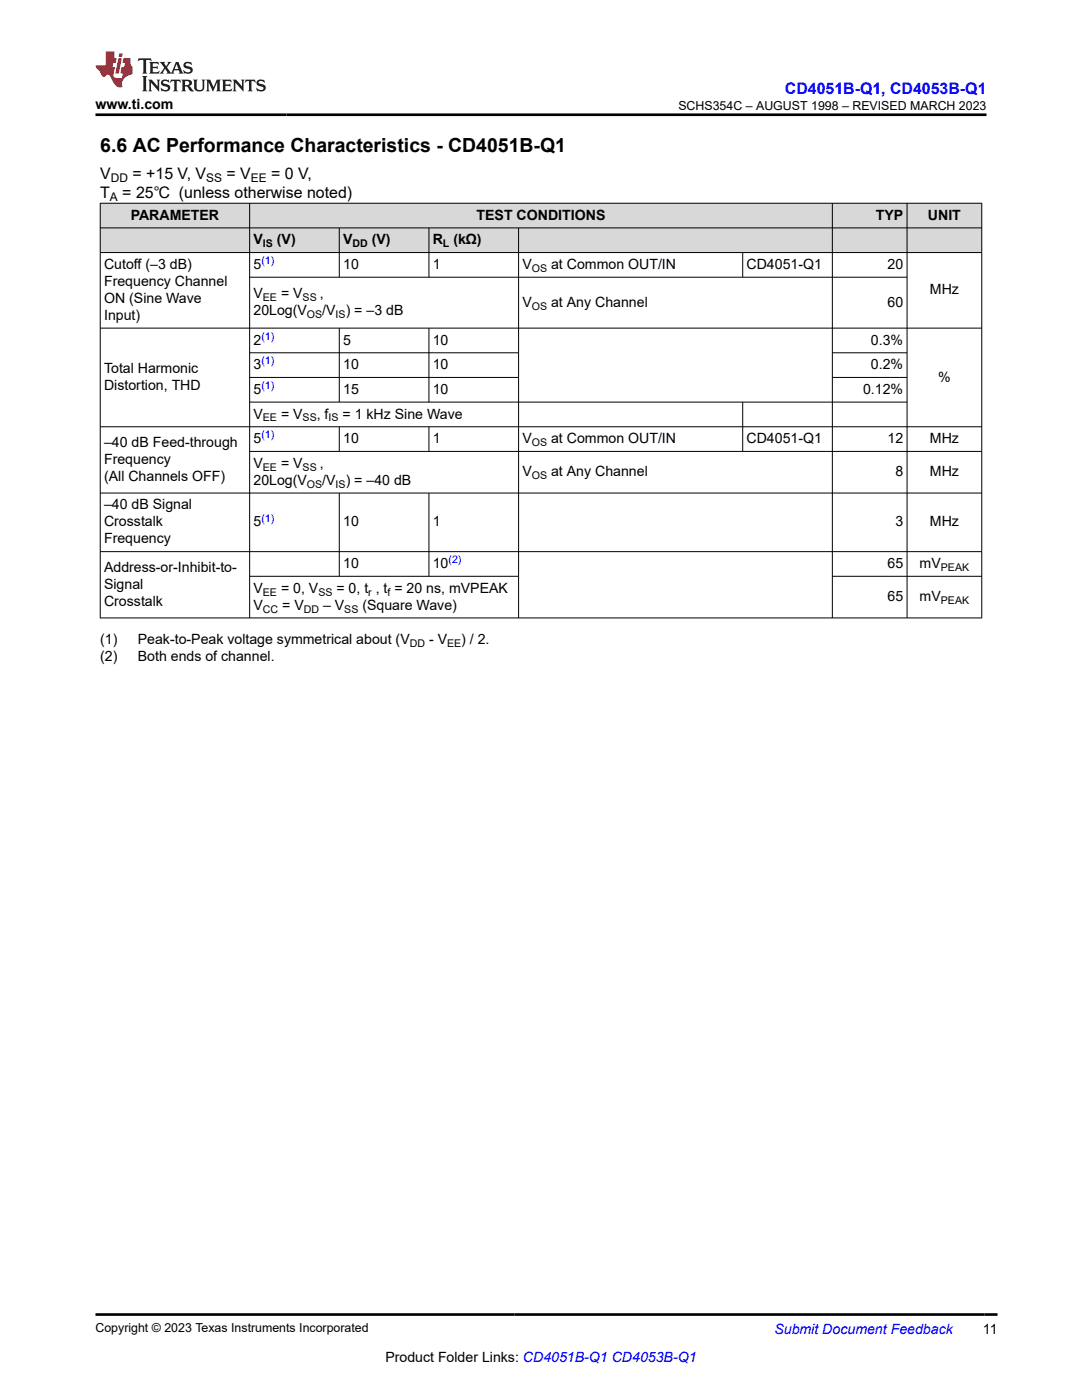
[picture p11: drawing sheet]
<svg xmlns="http://www.w3.org/2000/svg" width="216mm" height="279mm" viewBox="0 0 216 279" stroke-linecap="round" stroke-linejoin="round" font-family="sans-serif">
<g fill="#d8d8d8">
<path d="M20 40.6h175.9v4.9h-175.9z" fill-rule="evenodd"/>
<path d="M20 45.5h175.9v4.9h-175.9z" fill-rule="evenodd"/>
<path d="M20.1 40.6h29.7v4.8h-29.7z" fill-rule="evenodd"/>
<path d="M49.9 40.6h116.1v4.8h-116.1z" fill-rule="evenodd"/>
<path d="M166.1 40.6h14.8v4.8h-14.8z" fill-rule="evenodd"/>
<path d="M181.1 40.6h14.7v4.8h-14.7z" fill-rule="evenodd"/>
<path d="M20.1 45.5h29.7v4.8h-29.7z" fill-rule="evenodd"/>
<path d="M49.9 45.5h17.7v4.8h-17.7z" fill-rule="evenodd"/>
<path d="M67.8 45.5h17.7v4.8h-17.7z" fill-rule="evenodd"/>
<path d="M85.7 45.5h17.7v4.8h-17.7z" fill-rule="evenodd"/>
<path d="M103.5 45.5h62.5v4.8h-62.5z" fill-rule="evenodd"/>
<path d="M166.1 45.5h14.8v4.8h-14.8z" fill-rule="evenodd"/>
<path d="M181.1 45.5h14.7v4.8h-14.7z" fill-rule="evenodd"/>
</g>
<g fill="none" stroke="#000" stroke-width=".2">
<path d="M19.9 40.6h176.1M19.9 45.5h176.1M19.9 50.4h176.1M20 40.5v82.9M49.8 40.5v82.9M49.8 55.3h131.3M67.7 45.5v9.9M85.6 45.5v9.9M103.5 45.5v77.9M148.2 50.4v5M166.1 40.5v82.9M181 40.5v82.9"/>
<path d="M195.9 40.5v82.9M19.9 65.5h176.1M49.8 70.4h53.7M49.8 75.3h53.7M67.7 65.5v14.8M85.6 65.5v14.8M166.1 70.4h15M166.1 75.3h15M19.9 85.2h176.1M19.9 98.4h176.1M49.8 80.2h131.3M49.8 90.1h146.2"/>
<path d="M67.7 85.2v5M67.7 98.4v16.7M85.6 85.2v5M85.6 98.4v16.7M148.2 80.2v10M19.9 110.1h176.1M49.8 115h53.7M166.1 115h29.9M196 123.3h-176.1"/>
</g>
<path d="M27.7 11.6l-.2 .6 .5-.2h.6v.1v2.2l-.2 .4h1l-.2-.4v-2.2v-.1h.5l.5 .2-.1-.6zM29.8 12.4l.2 .3v1.6l-.2 .4h1.9l.1-.6a1.08 1.08 0 0 1-1.3 .2v-.7h.6l.4 .2v-.7l-.4 .2h-.6v-.5l.2-.2a1 1 0 0 1 1 .3l-.1-.5zM31.8 12.4l1 1.1-1 1.2h.9l-.2-.2 .4-.8 .5 .8-.2 .2h1.6l-.2-.2 .1-.5h1l.1 .5-.1 .2h.9l-.2-.4-.8-1.9h-.5l-1 2.1-.8-1.1 .9-1h-.8l.2 .2-.5 .6-.3-.6 .1-.2zM35.2 12.8l.4 1h-.8zM36.8 12.5a.65 .65 0 0 0-.2 .7 .65 .65 0 0 0 .6 .5l.7 .1 .1 .3a.79 .79 0 0 1-.7 .4 .79 .79 0 0 1-.7-.5l.1 .7 .2-.1a.93 .93 0 0 0 1.1 0 .93 .93 0 0 0 .4-.9 1.46 1.46 0 0 0-1.2-.6l-.1-.3a1.09 1.09 0 0 1 1.2 .2l-.2-.6-.1 .1-.6-.2zM28.4 15.2l.2 .4v2.2l-.2 .4h1l-.2-.4v-2.2l.2-.4zM29.6 15.9l.2 .4v1.5l-.2 .4h.8l-.3-.4v-1.3l1.7 1.8v-2l.2-.4h-.8l.2 .2 .1 1.1-1.2-1.3zM32.3 16a.65 .65 0 0 0-.2 .8 .65 .65 0 0 0 .7 .4l.6 .2 .1 .2a.79 .79 0 0 1-.7 .4 .79 .79 0 0 1-.7-.5l.1 .7 .2-.1a.93 .93 0 0 0 1.1 .1 .93 .93 0 0 0 .4-1 1.46 1.46 0 0 0-1.2-.5l-.1-.4a1.09 1.09 0 0 1 1.2 .2l-.2-.6-.1 .1-.6-.1zM34.1 15.9l-.1 .6a.63 .63 0 0 1 .7-.3l.1 1.6-.3 .4h1l-.2-.4v-1.6a.66 .66 0 0 1 .8 .3l-.1-.6zM36.2 15.9l.2 .4v1.5l-.2 .4h.9l-.2-.2v-.7h.5l.1 .2a.79 .79 0 0 0 1.2 .6l-1-.9a.61 .61 0 0 0 .6-.6 .61 .61 0 0 0-.5-.7zM36.9 16.2h.2a.47 .47 0 0 1 .5 .1 .47 .47 0 0 1 .1 .5l-.2 .1-.6 .1zM38.5 15.9l.2 .2a2.27 2.27 0 0 0 .4 2 1.04 1.04 0 0 0 1.7-.7v-1.3l.2-.2h-.8l.2 .4v1.1a.6 .6 0 0 1-.6 .6 .6 .6 0 0 1-.6-.6v-1.1l.3-.4zM41.1 15.9l.2 .4v1.5l-.2 .4h.7l-.2-.4v-1.4l.9 1.9 .8-1.9v1.4l-.2 .4h1l-.3-.4v-1.5l.3-.4h-.8l-.7 1.5-.7-1.5zM44.3 15.9l.2 .4v1.5l-.2 .4h1.9l.1-.6a1.09 1.09 0 0 1-1.3 .2v-.7h.6l.4 .2v-.6l-.4 .2h-.6v-.6l.2-.1a1.01 1.01 0 0 1 1 .3l-.1-.6zM46.4 15.9l.3 .4v1.5l-.3 .4h.8l-.2-.4v-1.3l1.6 1.8v-2l.2-.4h-.7l.2 .2v1.1l-1.2-1.3zM49 15.9l-.1 .6a.63 .63 0 0 1 .8-.3v1.6l-.3 .4h1l-.2-.4v-1.6a.66 .66 0 0 1 .8 .3l-.1-.6zM51.4 16a.65 .65 0 0 0-.2 .8 .65 .65 0 0 0 .6 .4l.6 .2 .2 .2a.79 .79 0 0 1-.8 .4 .79 .79 0 0 1-.6-.5l.1 .7 .2-.1a.93 .93 0 0 0 1 .1 .93 .93 0 0 0 .5-1 1.46 1.46 0 0 0-1.3-.5l-.1-.4a1.09 1.09 0 0 1 1.3 .2l-.2-.6-.2 .1-.5-.1z" fill="#231f20"/>
<path d="M21.1 10.3v2.7h-2.1l.1 .4 .9 1a.95 .95 0 0 0 .9 .9 .59 .59 0 0 1 .6-.4 .59 .59 0 0 1 .5 .3l.4 .8a1.59 1.59 0 0 0 2.1 1.4 1.61 1.61 0 0 1 1-2.3l1-.3-.1-1.5a1.59 1.59 0 0 1-.4-1.7h-1.4l-.2 .9h.5l-.1 .9h-.5l-.2 .9v.3l.4 .1-.2 .9h-.6a.73 .73 0 0 1-1.1-.7l.3-1.5h-.5l.2-.9h.5l.2-.9h-.5v-1.3zM23.6 11.6l-.6 3.1h.7l.6-3.1zM23.8 10.7l-.1 .6h.7l.1-.6z" fill="#ed1c24"/>
<path d="M19 22.9h177.8M19.1 262.3h179.9" fill="none" stroke="#000" stroke-width=".53"/>
<text font-size="3.9" x="20" y="30.3">6.6 AC Performance Characteristics - CD4051B-Q1</text>
<text font-size="3.2" fill="#00f" x="156.6" y="18.7">CD4051B-Q1, CD4053B-Q1</text>
<g font-size="3.2">
<text x="20" y="35.7">V</text>
<text x="26.4" y="35.7">= +15 V, V</text>
<text x="45.2" y="35.7">= V</text>
<text x="54.1" y="35.7">= 0 V,</text>
<text x="20" y="39.5">T</text>
<text x="24.4" y="39.5">= 25℃ (unless otherwise noted)</text>
</g>
<g font-size="2.8">
<text x="19" y="21.8">www.ti.com</text>
<text x="26.1" y="43.8">PARAMETER</text>
<text x="95.1" y="43.8">TEST CONDITIONS</text>
<text x="174.7" y="43.8">TYP</text>
<text x="185.2" y="43.8">UNIT</text>
<text x="20.8" y="53.7">Cutoff (–3 dB)</text>
<text x="50.6" y="48.8">V</text>
<text x="50.6" y="53.7">5</text>
<text x="55.2" y="48.8">(V)</text>
<text x="68.5" y="48.8">V</text>
<text x="68.5" y="53.7">10</text>
<text x="74.2" y="48.8">(V)</text>
<text x="86.4" y="48.8">R</text>
<text x="86.4" y="53.7">1</text>
<text x="90.5" y="48.8">(kΩ)</text>
<text x="104.2" y="53.7">V</text>
<text x="110" y="53.7">at Common OUT/IN</text>
<text x="149" y="53.7">CD4051-Q1</text>
<text x="177.1" y="53.7">20</text>
<text x="20.8" y="57.1">Frequency Channel</text>
<text x="50.6" y="59.5">V</text>
<text x="56.1" y="59.5">= V</text>
<text x="63.8" y="59.5">,</text>
<text x="185.5" y="58.8">MHz</text>
<text x="20.8" y="60.5">ON (Sine Wave</text>
<text x="20.8" y="63.8">Input)</text>
<text x="50.6" y="62.9">20Log(V</text>
<text x="64.3" y="62.9">/V</text>
<text x="69" y="62.9">) = –3 dB</text>
<text x="104.2" y="61.2">V</text>
<text x="110" y="61.2">at Any Channel</text>
<text x="177.1" y="61.2">60</text>
<text x="50.6" y="68.8">2</text>
<text x="68.5" y="68.8">5</text>
<text x="86.4" y="68.8">10</text>
<text x="173.8" y="68.8">0.3%</text>
<text x="20.8" y="74.4">Total Harmonic</text>
<text x="20.8" y="77.8">Distortion, THD</text>
<text x="50.6" y="73.7">3</text>
<text x="68.5" y="73.7">10</text>
<text x="86.4" y="73.7">10</text>
<text x="173.8" y="73.7">0.2%</text>
<text x="187.2" y="76.1">%</text>
<text x="50.6" y="78.6">5</text>
<text x="50.6" y="83.5">V</text>
<text x="56.1" y="83.5">= V</text>
<text x="63.2" y="83.5">, f</text>
<text x="68.3" y="83.5">= 1 kHz Sine Wave</text>
<text x="68.5" y="78.6">15</text>
<text x="86.4" y="78.6">10</text>
<text x="172.2" y="78.6">0.12%</text>
<text x="20.8" y="89.2">–40 dB Feed-through</text>
<text x="50.6" y="88.4">5</text>
<text x="68.5" y="88.4">10</text>
<text x="86.4" y="88.4">1</text>
<text x="104.2" y="88.4">V</text>
<text x="110" y="88.4">at Common OUT/IN</text>
<text x="149" y="88.4">CD4051-Q1</text>
<text x="177.1" y="88.4">12</text>
<text x="185.5" y="88.4">MHz</text>
<text x="20.8" y="92.6">Frequency</text>
<text x="20.8" y="96">(All Channels OFF)</text>
<text x="50.6" y="93.4">V</text>
<text x="56.1" y="93.4">= V</text>
<text x="63.8" y="93.4">,</text>
<text x="104.2" y="95.1">V</text>
<text x="110" y="95.1">at Any Channel</text>
<text x="178.7" y="95.1">8</text>
<text x="185.5" y="95.1">MHz</text>
<text x="20.8" y="101.7">–40 dB Signal</text>
<text x="50.6" y="96.8">20Log(V</text>
<text x="64.3" y="96.8">/V</text>
<text x="69" y="96.8">) = –40 dB</text>
<text x="20.8" y="105.1">Crosstalk</text>
<text x="50.6" y="105.1">5</text>
<text x="68.5" y="105.1">10</text>
<text x="86.4" y="105.1">1</text>
<text x="178.7" y="105.1">3</text>
<text x="185.5" y="105.1">MHz</text>
<text x="20.8" y="108.4">Frequency</text>
<text x="68.5" y="113.4">10</text>
<text x="86.4" y="113.4">10</text>
<text x="177.1" y="113.4">65</text>
<text x="183.5" y="113.4">mV</text>
<text x="20.8" y="114.1">Address-or-Inhibit-to-</text>
<text x="20.8" y="117.5">Signal</text>
<text x="50.6" y="118.3">V</text>
<text x="56.1" y="118.3">= 0, V</text>
<text x="67.1" y="118.3">= 0, t , t = 20 ns, mVPEAK</text>
<text x="177.1" y="120">65</text>
<text x="183.5" y="120">mV</text>
<text x="20.8" y="120.9">Crosstalk</text>
<text x="50.6" y="121.7">V</text>
<text x="56.3" y="121.7">= V</text>
<text x="64.5" y="121.7">– V</text>
<text x="72.3" y="121.7">(Square Wave)</text>
<text x="20" y="128.5">(1)</text>
<text x="20" y="131.9">(2)</text>
<text x="27.5" y="128.5">Peak-to-Peak voltage symmetrical about (V</text>
<text x="27.5" y="131.9">Both ends of channel.</text>
<text x="85.6" y="128.5">- V</text>
<text x="92" y="128.5">) / 2.</text>
<text x="196.1" y="266.1">11</text>
<text x="76.9" y="271.7">Product Folder Links: CD4051B-Q1 CD4053B-Q1</text>
</g>
<text font-size="2.8" fill="#00f" x="154.5" y="266.2">Submit Document Feedback</text>
<g font-size="2.5">
<text x="135.4" y="21.9">SCHS354C – AUGUST 1998 – REVISED MARCH 2023</text>
<text x="19" y="265.9">Copyright © 2023 Texas Instruments Incorporated</text>
</g>
<g font-size="2.4">
<text x="21.9" y="40.1">A</text>
<text x="22.1" y="36.3">DD</text>
<text x="41.2" y="36.3">SS</text>
<text x="50.1" y="36.3">EE</text>
</g>
<g font-size="2.1" fill="#00f">
<text x="52.2" y="52.7">(1)</text>
<text x="52.2" y="67.8">(1)</text>
<text x="52.2" y="72.7">(1)</text>
<text x="52.2" y="77.7">(1)</text>
<text x="52.2" y="87.5">(1)</text>
<text x="52.2" y="104.1">(1)</text>
<text x="89.5" y="112.4">(2)</text>
</g>
<g font-size="2.1">
<text x="52.5" y="49.3">IS</text>
<text x="70.4" y="49.3">DD</text>
<text x="88.4" y="49.3">L</text>
<text x="106.1" y="54.2">OS</text>
<text x="52.5" y="60.1">EE</text>
<text x="60.4" y="60.1">SS</text>
<text x="61.3" y="63.5">OS</text>
<text x="67" y="63.5">IS</text>
<text x="106.1" y="61.8">OS</text>
<text x="52.5" y="84.1">EE</text>
<text x="60.4" y="84.1">SS</text>
<text x="65.6" y="84.1">IS</text>
<text x="106.1" y="89">OS</text>
<text x="52.5" y="93.9">EE</text>
<text x="60.4" y="93.9">SS</text>
<text x="106.1" y="95.6">OS</text>
<text x="61.3" y="97.3">OS</text>
<text x="67" y="97.3">IS</text>
<text x="187.7" y="113.9">PEAK</text>
<text x="52.5" y="118.9">EE</text>
<text x="63.5" y="118.9">SS</text>
<text x="73.5" y="118.9">r</text>
<text x="77.3" y="118.9">f</text>
<text x="52.5" y="122.2">CC</text>
<text x="60.6" y="122.2">DD</text>
<text x="68.7" y="122.2">SS</text>
<text x="187.7" y="120.5">PEAK</text>
<text x="81.8" y="129">DD</text>
<text x="89.2" y="129">EE</text>
</g>
</svg>
